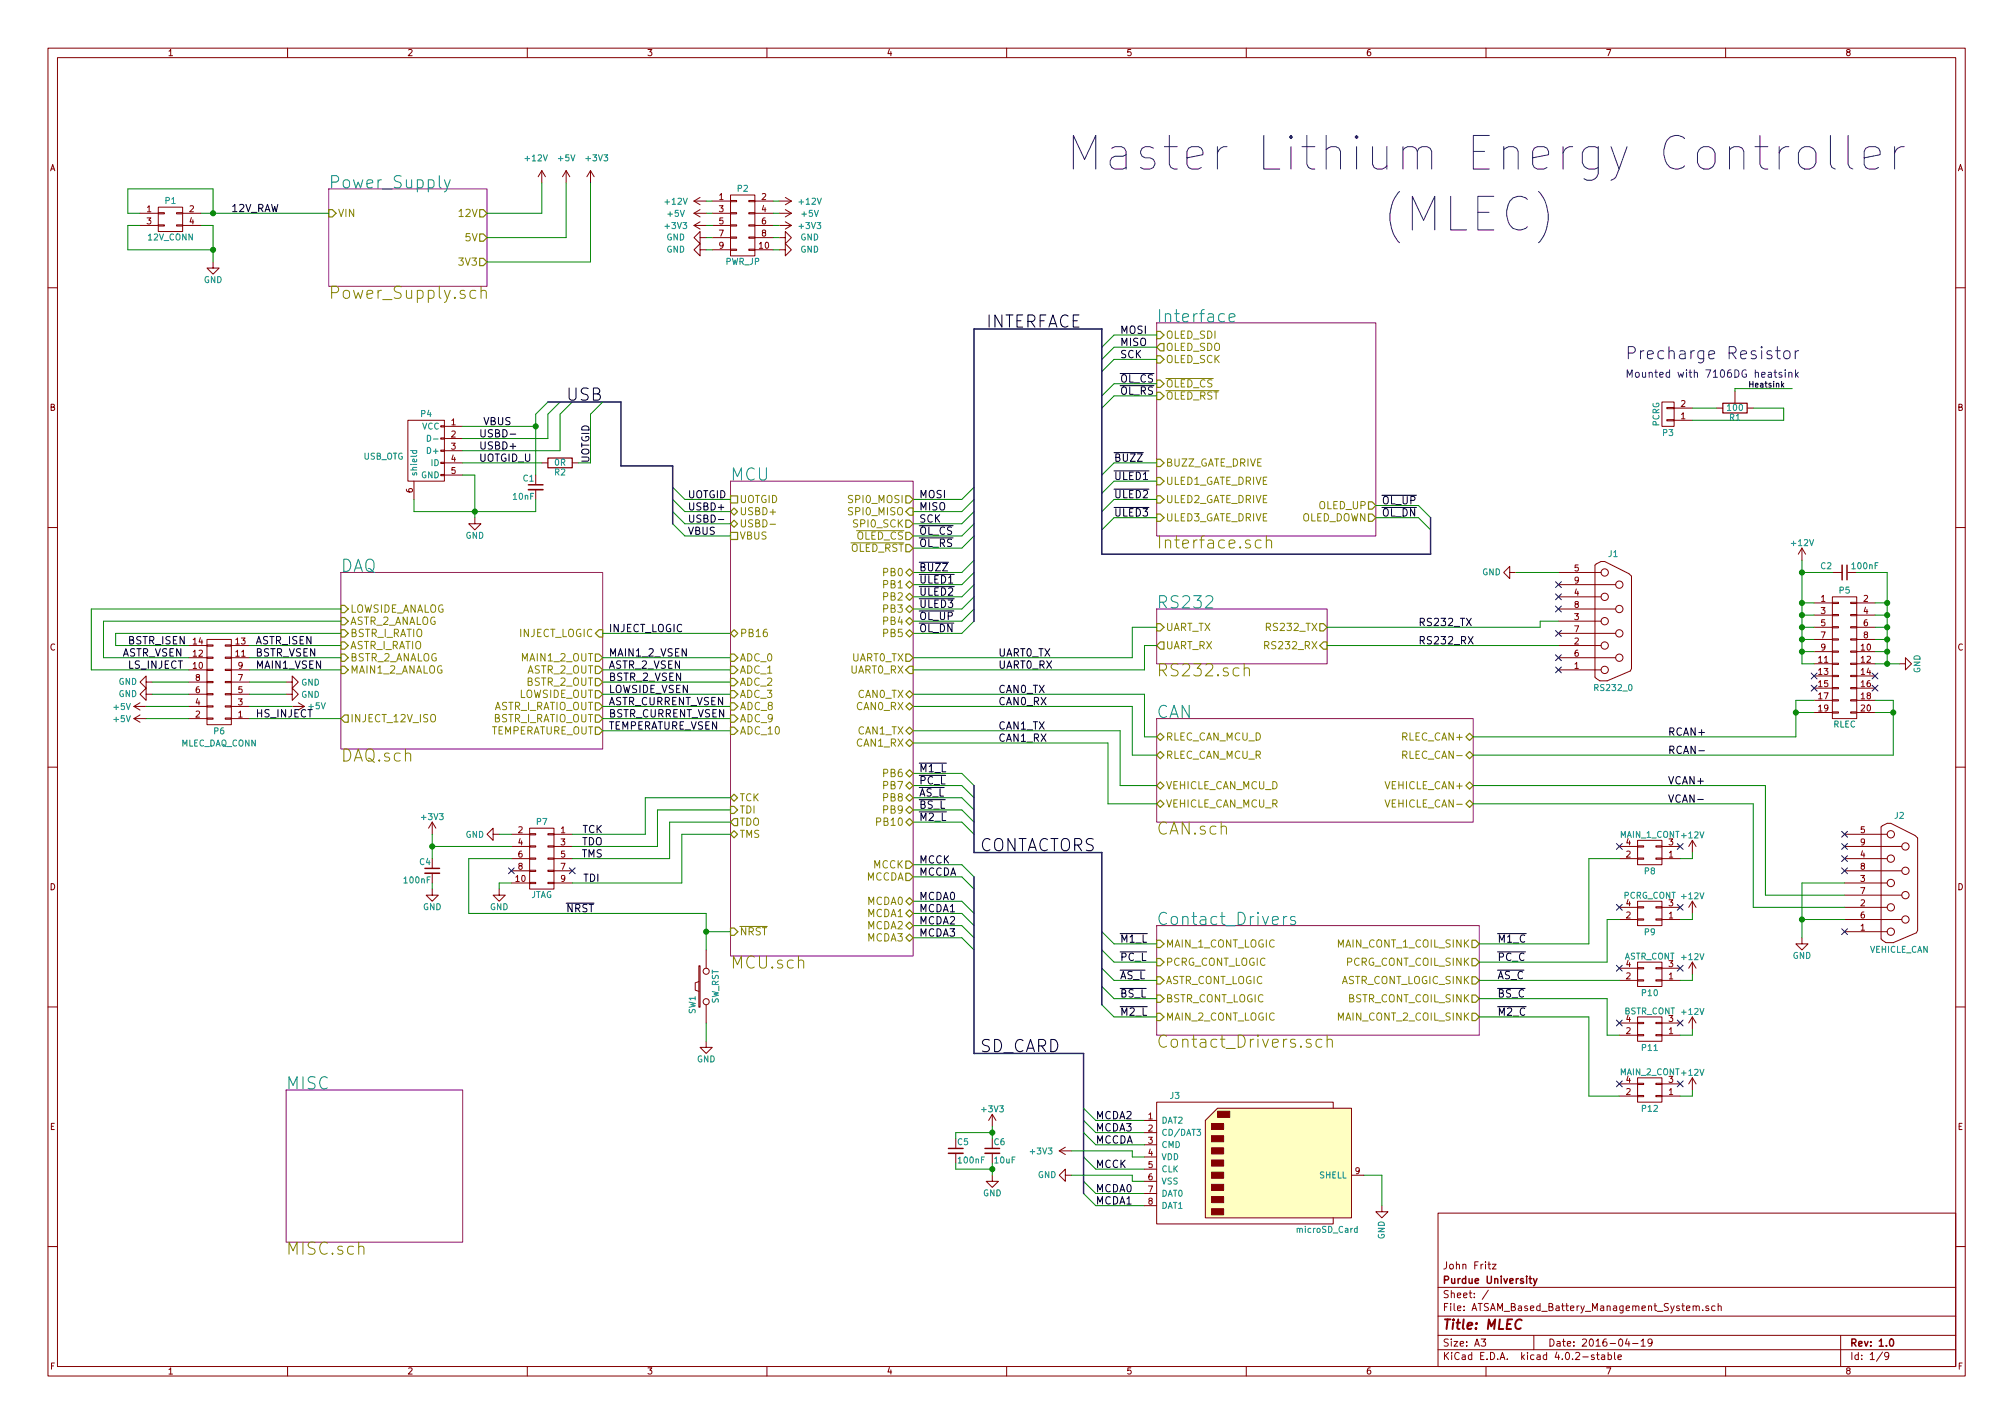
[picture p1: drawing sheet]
EESchema Schematic File Version 2
LIBS:74xgxx
LIBS:74xx
LIBS:ac-dc
LIBS:actel
LIBS:adc-dac
LIBS:Altera
LIBS:analog_devices
LIBS:analog_switches
LIBS:atmel
LIBS:audio
LIBS:brooktre
LIBS:cmos_ieee
LIBS:cmos4000
LIBS:conn
LIBS:contrib
LIBS:cypress
LIBS:dc-dc
LIBS:device
LIBS:digital-audio
LIBS:diode
LIBS:display
LIBS:dsp
LIBS:elec-unifil
LIBS:ESD_Protection
LIBS:ftdi
LIBS:gennum
LIBS:graphic
LIBS:hc11
LIBS:intel
LIBS:interface
LIBS:ir
LIBS:Lattice
LIBS:linear
LIBS:logo
LIBS:maxim
LIBS:memory
LIBS:microchip
LIBS:microchip_dspic33dsc
LIBS:microchip_pic10mcu
LIBS:microchip_pic12mcu
LIBS:microchip_pic16mcu
LIBS:microchip_pic18mcu
LIBS:microchip_pic32mcu
LIBS:microcontrollers
LIBS:motor_drivers
LIBS:motorola
LIBS:msp430
LIBS:nordicsemi
LIBS:nxp_armmcu
LIBS:onsemi
LIBS:opto
LIBS:Oscillators
LIBS:philips
LIBS:power
LIBS:Power_Management
LIBS:powerint
LIBS:pspice
LIBS:references
LIBS:regul
LIBS:relays
LIBS:rfcom
LIBS:sensors
LIBS:silabs
LIBS:siliconi
LIBS:stm8
LIBS:stm32
LIBS:supertex
LIBS:switches
LIBS:texas
LIBS:transf
LIBS:transistors
LIBS:ttl_ieee
LIBS:valves
LIBS:video
LIBS:Xicor
LIBS:xilinx
LIBS:Zilog
LIBS:FritzLib
LIBS:ATSAM_Based_Battery_Management_System-cache
EELAYER 25 0
EELAYER END
$Descr A3 16535 11693
encoding utf-8
Sheet 1 9
Title "MLEC"
Date "2016-04-19"
Rev "1.0"
Comp "Purdue University"
Comment1 "John Fritz"
Comment2 ""
Comment3 ""
Comment4 ""
$EndDescr
Text Notes -3900 18750 0    100  ~ 0
TODO::\n - Finished MCU connections\n - Connect Buzzer & LEDs to micro\n - Breakout useful unused pins\n - Allow user to configure different things with simple jumpers\n - Lookup how to use current sensors & implement them\n - Implement voltage readings on multiple areas throughout PCB\n - Implement SD card storage\n - Implement other stuff as it comes to mind
$Sheet
S 2700 1550 1300 800 
U 57095062
F0 "Power_Supply" 100
F1 "Power_Supply.sch" 100
F2 "12V" O R 4000 1750 60 
F3 "VIN" I L 2700 1750 60 
F4 "5V" O R 4000 1950 60 
F5 "3V3" O R 4000 2150 60 
$EndSheet
$Sheet
S 9500 5000 1400 450 
U 570DB366
F0 "RS232" 100
F1 "RS232.sch" 100
F2 "UART_TX" I L 9500 5150 60 
F3 "UART_RX" O L 9500 5300 60 
F4 "RS232_TX" O R 10900 5150 60 
F5 "RS232_RX" I R 10900 5300 60 
$EndSheet
$Sheet
S 9500 5900 2600 850 
U 570E3D79
F0 "CAN" 100
F1 "CAN.sch" 100
F2 "RLEC_CAN+" B R 12100 6050 60 
F3 "RLEC_CAN-" B R 12100 6200 60 
F4 "RLEC_CAN_MCU_D" B L 9500 6050 60 
F5 "RLEC_CAN_MCU_R" B L 9500 6200 60 
F6 "VEHICLE_CAN_MCU_D" B L 9500 6450 60 
F7 "VEHICLE_CAN_MCU_R" B L 9500 6600 60 
F8 "VEHICLE_CAN+" B R 12100 6450 60 
F9 "VEHICLE_CAN-" B R 12100 6600 60 
$EndSheet
$Sheet
S 9500 2650 1800 1750
U 57138D37
F0 "Interface" 100
F1 "Interface.sch" 100
F2 "OLED_SCK" I L 9500 2950 60 
F3 "OLED_SDI" I L 9500 2750 60 
F4 "OLED_SDO" O L 9500 2850 60 
F5 "~OLED_CS" I L 9500 3150 60 
F6 "~OLED_RST" I L 9500 3250 60 
F7 "OLED_UP" O R 11300 4150 60 
F8 "OLED_DOWN" O R 11300 4250 60 
F9 "BUZZ_GATE_DRIVE" I L 9500 3800 60 
F10 "ULED1_GATE_DRIVE" I L 9500 3950 60 
F11 "ULED2_GATE_DRIVE" I L 9500 4100 60 
F12 "ULED3_GATE_DRIVE" I L 9500 4250 60 
$EndSheet
$Sheet
S 2350 8950 1450 1250
U 57142F86
F0 "MISC" 100
F1 "MISC.sch" 100
$EndSheet
$Sheet
S 9500 7600 2650 900 
U 570FDF83
F0 "Contact_Drivers" 100
F1 "Contact_Drivers.sch" 100
F2 "MAIN_1_CONT_LOGIC" I L 9500 7750 60 
F3 "BSTR_CONT_LOGIC" I L 9500 8200 60 
F4 "MAIN_2_CONT_LOGIC" I L 9500 8350 60 
F5 "PCRG_CONT_LOGIC" I L 9500 7900 60 
F6 "ASTR_CONT_LOGIC" I L 9500 8050 60 
F7 "MAIN_CONT_1_COIL_SINK" O R 12150 7750 60 
F8 "BSTR_CONT_COIL_SINK" O R 12150 8200 60 
F9 "MAIN_CONT_2_COIL_SINK" O R 12150 8350 60 
F10 "PCRG_CONT_COIL_SINK" O R 12150 7900 60 
F11 "ASTR_CONT_LOGIC_SINK" O R 12150 8050 60 
$EndSheet
$Comp
L +12V #PWR01
U 1 1
P 13900 7000
F 0 "#PWR01" H 13900 6850 50  0001 C CNN
F 1 "+12V" H 13900 7140 50  0000 C CNN
F 2 "" H 13900 7000 50  0000 C CNN
F 3 "" H 13900 7000 50  0000 C CNN
	1    13900 7000
	-1   0    0    -1  
$EndComp
$Comp
L CONN_02X02 P8
U 1 1
P 13550 7000
F 0 "P8" H 13550 7150 50  0000 C CNN
F 1 "MAIN_1_CONT" H 13550 6850 50  0000 C CNN
F 2 "FritzLib:MiniFit_Angled-4" H 13550 5800 50  0001 C CNN
F 3 "" H 13550 5800 50  0000 C CNN
F 4 "0039301042" H 13550 7000 60  0001 C CNN "Mfg#"
	1    13550 7000
	-1   0    0    1   
$EndComp
$Comp
L +12V #PWR02
U 1 1
P 13900 7500
F 0 "#PWR02" H 13900 7350 50  0001 C CNN
F 1 "+12V" H 13900 7640 50  0000 C CNN
F 2 "" H 13900 7500 50  0000 C CNN
F 3 "" H 13900 7500 50  0000 C CNN
	1    13900 7500
	-1   0    0    -1  
$EndComp
$Comp
L CONN_02X02 P9
U 1 1
P 13550 7500
F 0 "P9" H 13550 7650 50  0000 C CNN
F 1 "PCRG_CONT" H 13550 7350 50  0000 C CNN
F 2 "FritzLib:MiniFit_Angled-4" H 13550 6300 50  0001 C CNN
F 3 "" H 13550 6300 50  0000 C CNN
F 4 "0039301042" H 13550 7500 60  0001 C CNN "Mfg#"
	1    13550 7500
	-1   0    0    1   
$EndComp
$Comp
L +12V #PWR03
U 1 1
P 13900 8000
F 0 "#PWR03" H 13900 7850 50  0001 C CNN
F 1 "+12V" H 13900 8140 50  0000 C CNN
F 2 "" H 13900 8000 50  0000 C CNN
F 3 "" H 13900 8000 50  0000 C CNN
	1    13900 8000
	-1   0    0    -1  
$EndComp
$Comp
L CONN_02X02 P10
U 1 1
P 13550 8000
F 0 "P10" H 13550 8150 50  0000 C CNN
F 1 "ASTR_CONT" H 13550 7850 50  0000 C CNN
F 2 "FritzLib:MiniFit_Angled-4" H 13550 6800 50  0001 C CNN
F 3 "" H 13550 6800 50  0000 C CNN
F 4 "0039301042" H 13550 8000 60  0001 C CNN "Mfg#"
	1    13550 8000
	-1   0    0    1   
$EndComp
$Comp
L +12V #PWR04
U 1 1
P 13900 8450
F 0 "#PWR04" H 13900 8300 50  0001 C CNN
F 1 "+12V" H 13900 8590 50  0000 C CNN
F 2 "" H 13900 8450 50  0000 C CNN
F 3 "" H 13900 8450 50  0000 C CNN
	1    13900 8450
	-1   0    0    -1  
$EndComp
$Comp
L CONN_02X02 P11
U 1 1
P 13550 8450
F 0 "P11" H 13550 8600 50  0000 C CNN
F 1 "BSTR_CONT" H 13550 8300 50  0000 C CNN
F 2 "FritzLib:MiniFit_Angled-4" H 13550 7250 50  0001 C CNN
F 3 "" H 13550 7250 50  0000 C CNN
F 4 "0039301042" H 13550 8450 60  0001 C CNN "Mfg#"
	1    13550 8450
	-1   0    0    1   
$EndComp
$Comp
L +12V #PWR05
U 1 1
P 13900 8950
F 0 "#PWR05" H 13900 8800 50  0001 C CNN
F 1 "+12V" H 13900 9090 50  0000 C CNN
F 2 "" H 13900 8950 50  0000 C CNN
F 3 "" H 13900 8950 50  0000 C CNN
	1    13900 8950
	-1   0    0    -1  
$EndComp
$Comp
L CONN_02X02 P12
U 1 1
P 13550 8950
F 0 "P12" H 13550 9100 50  0000 C CNN
F 1 "MAIN_2_CONT" H 13550 8800 50  0000 C CNN
F 2 "FritzLib:MiniFit_Angled-4" H 13550 7750 50  0001 C CNN
F 3 "" H 13550 7750 50  0000 C CNN
F 4 "0039301042" H 13550 8950 60  0001 C CNN "Mfg#"
	1    13550 8950
	-1   0    0    1   
$EndComp
$Comp
L CONN_02X10 P5
U 1 1
P 15150 5400
F 0 "P5" H 15150 5950 50  0000 C CNN
F 1 "RLEC" H 15150 4850 50  0000 C CNN
F 2 "FritzLib:3M_RightAngle_20pos_N3428-5202RB" H 15150 4200 50  0001 C CNN
F 3 "" H 15150 4200 50  0000 C CNN
F 4 "N3428-5202RB" H 15150 5400 60  0001 C CNN "mfg#"
	1    15150 5400
	1    0    0    -1  
$EndComp
$Comp
L GND #PWR06
U 1 1
P 15600 5450
F 0 "#PWR06" H 15600 5200 50  0001 C CNN
F 1 "GND" H 15600 5300 50  0000 C CNN
F 2 "" H 15600 5450 50  0000 C CNN
F 3 "" H 15600 5450 50  0000 C CNN
	1    15600 5450
	0    -1   -1   0   
$EndComp
$Comp
L +12V #PWR07
U 1 1
P 14800 4600
F 0 "#PWR07" H 14800 4450 50  0001 C CNN
F 1 "+12V" H 14800 4740 50  0000 C CNN
F 2 "" H 14800 4600 50  0000 C CNN
F 3 "" H 14800 4600 50  0000 C CNN
	1    14800 4600
	1    0    0    -1  
$EndComp
NoConn ~ 14900 5550
NoConn ~ 15400 5550
$Comp
L C_Small C2
U 1 1
P 15150 4700
F 0 "C2" V 15100 4500 50  0000 L CNN
F 1 "100nF" V 15100 4750 50  0000 L CNN
F 2 "FritzLib:C_0603_OUTLINE" H 15150 4700 50  0001 C CNN
F 3 "" H 15150 4700 50  0000 C CNN
	1    15150 4700
	0    1    1    0   
$EndComp
NoConn ~ 15400 5650
NoConn ~ 14900 5650
$Comp
L DB9 J1
U 1 1
P 13250 5100
F 0 "J1" H 13250 5650 50  0000 C CNN
F 1 "RS232_0" H 13250 4550 50  0000 C CNN
F 2 "FritzLib:Assmann_DB9_ADX09" H 13250 5100 50  0001 C CNN
F 3 "" H 13250 5100 50  0000 C CNN
	1    13250 5100
	1    0    0    -1  
$EndComp
$Comp
L GND #PWR08
U 1 1
P 12450 4700
F 0 "#PWR08" H 12450 4450 50  0001 C CNN
F 1 "GND" V 12450 4500 50  0000 C CNN
F 2 "" H 12450 4700 50  0000 C CNN
F 3 "" H 12450 4700 50  0000 C CNN
	1    12450 4700
	0    1    1    0   
$EndComp
NoConn ~ 12800 4800
NoConn ~ 12800 4900
NoConn ~ 12800 5000
NoConn ~ 12800 5200
NoConn ~ 12800 5400
NoConn ~ 12800 5500
$Comp
L GND #PWR09
U 1 1
P 1750 2150
F 0 "#PWR09" H 1750 1900 50  0001 C CNN
F 1 "GND" H 1750 2000 50  0000 C CNN
F 2 "" H 1750 2150 50  0000 C CNN
F 3 "" H 1750 2150 50  0000 C CNN
	1    1750 2150
	-1   0    0    -1  
$EndComp
Text Label 1900 1750 0    60   ~ 0
12V_RAW
$Comp
L +12V #PWR010
U 1 1
P 4450 1500
F 0 "#PWR010" H 4450 1350 50  0001 C CNN
F 1 "+12V" H 4400 1700 50  0000 C CNN
F 2 "" H 4450 1500 50  0000 C CNN
F 3 "" H 4450 1500 50  0000 C CNN
	1    4450 1500
	1    0    0    -1  
$EndComp
$Comp
L +5V #PWR011
U 1 1
P 4650 1500
F 0 "#PWR011" H 4650 1350 50  0001 C CNN
F 1 "+5V" H 4650 1700 50  0000 C CNN
F 2 "" H 4650 1500 50  0000 C CNN
F 3 "" H 4650 1500 50  0000 C CNN
	1    4650 1500
	1    0    0    -1  
$EndComp
$Comp
L +3V3 #PWR012
U 1 1
P 4850 1500
F 0 "#PWR012" H 4850 1350 50  0001 C CNN
F 1 "+3V3" H 4900 1700 50  0000 C CNN
F 2 "" H 4850 1500 50  0000 C CNN
F 3 "" H 4850 1500 50  0000 C CNN
	1    4850 1500
	1    0    0    -1  
$EndComp
$Comp
L CONN_02X05 P7
U 1 1
P 4450 7050
F 0 "P7" H 4450 7350 50  0000 C CNN
F 1 "JTAG" H 4450 6750 50  0000 C CNN
F 2 "Pin_Headers:Pin_Header_Straight_2x05_Pitch1.27mm" H 4450 5850 50  0001 C CNN
F 3 "" H 4450 5850 50  0000 C CNN
	1    4450 7050
	-1   0    0    -1  
$EndComp
Text Label 4950 6850 2    60   ~ 0
TCK
Text Label 4950 6950 2    60   ~ 0
TDO
Text Label 4950 7050 2    60   ~ 0
TMS
Text Label 4925 7250 2    60   ~ 0
TDI
NoConn ~ 4700 7150
NoConn ~ 4200 7150
$Comp
L GND #PWR013
U 1 1
P 4100 7300
F 0 "#PWR013" H 4100 7050 50  0001 C CNN
F 1 "GND" H 4100 7150 50  0000 C CNN
F 2 "" H 4100 7300 50  0000 C CNN
F 3 "" H 4100 7300 50  0000 C CNN
	1    4100 7300
	-1   0    0    -1  
$EndComp
$Comp
L GND #PWR014
U 1 1
P 4100 6850
F 0 "#PWR014" H 4100 6600 50  0001 C CNN
F 1 "GND" V 4100 6650 50  0000 C CNN
F 2 "" H 4100 6850 50  0000 C CNN
F 3 "" H 4100 6850 50  0000 C CNN
	1    4100 6850
	0    1    -1   0   
$EndComp
$Comp
L +3V3 #PWR015
U 1 1
P 3550 6850
F 0 "#PWR015" H 3550 6700 50  0001 C CNN
F 1 "+3V3" H 3550 6990 50  0000 C CNN
F 2 "" H 3550 6850 50  0000 C CNN
F 3 "" H 3550 6850 50  0000 C CNN
	1    3550 6850
	-1   0    0    -1  
$EndComp
$Comp
L C_Small C4
U 1 1
P 3550 7150
F 0 "C4" H 3560 7220 50  0000 L CNN
F 1 "100nF" H 3560 7070 50  0000 L CNN
F 2 "FritzLib:C_0603_OUTLINE" H 3550 7150 50  0001 C CNN
F 3 "" H 3550 7150 50  0000 C CNN
	1    3550 7150
	-1   0    0    -1  
$EndComp
$Comp
L GND #PWR016
U 1 1
P 3550 7300
F 0 "#PWR016" H 3550 7050 50  0001 C CNN
F 1 "GND" H 3550 7150 50  0000 C CNN
F 2 "" H 3550 7300 50  0000 C CNN
F 3 "" H 3550 7300 50  0000 C CNN
	1    3550 7300
	-1   0    0    -1  
$EndComp
Entry Wire Line
	4500 3300 4400 3400
Entry Wire Line
	4600 3300 4500 3400
Entry Wire Line
	4700 3300 4600 3400
Text Label 4200 3500 2    60   ~ 0
VBUS
Text Label 4250 3600 2    60   ~ 0
USBD-
Text Label 4250 3700 2    60   ~ 0
USBD+
$Comp
L USB_OTG P4
U 1 1
P 3500 3700
F 0 "P4" V 3200 3700 50  0000 C CNN
F 1 "USB_OTG" V 3550 4050 50  0000 C CNN
F 2 "FritzLib:conn_usb_B_micro_smd" V 3450 3600 50  0001 C CNN
F 3 "" V 3450 3600 50  0000 C CNN
	1    3500 3700
	0    -1   1    0   
$EndComp
$Comp
L C_Small C1
U 1 1
P 4400 4000
F 0 "C1" H 4410 4070 50  0000 L CNN
F 1 "10nF" H 4410 3920 50  0000 L CNN
F 2 "FritzLib:C_0603_OUTLINE" H 4400 4000 50  0001 C CNN
F 3 "" H 4400 4000 50  0000 C CNN
	1    4400 4000
	-1   0    0    -1  
$EndComp
$Comp
L GND #PWR017
U 1 1
P 3900 4250
F 0 "#PWR017" H 3900 4000 50  0001 C CNN
F 1 "GND" H 3900 4100 50  0000 C CNN
F 2 "" H 3900 4250 50  0000 C CNN
F 3 "" H 3900 4250 50  0000 C CNN
	1    3900 4250
	-1   0    0    -1  
$EndComp
$Comp
L SW_PUSH SW1
U 1 1
P 5800 8100
F 0 "SW1" H 5950 8210 50  0000 C CNN
F 1 "SW_RST" H 5800 8020 50  0000 C CNN
F 2 "Buttons_Switches_SMD:SW_SPST_EVQPE1" H 5800 8100 50  0001 C CNN
F 3 "" H 5800 8100 50  0000 C CNN
	1    5800 8100
	0    -1   1    0   
$EndComp
$Comp
L GND #PWR018
U 1 1
P 5800 8550
F 0 "#PWR018" H 5800 8300 50  0001 C CNN
F 1 "GND" H 5800 8400 50  0000 C CNN
F 2 "" H 5800 8550 50  0000 C CNN
F 3 "" H 5800 8550 50  0000 C CNN
	1    5800 8550
	-1   0    0    -1  
$EndComp
$Comp
L DB9 J2
U 1 1
P 15600 7250
F 0 "J2" H 15600 7800 50  0000 C CNN
F 1 "VEHICLE_CAN" H 15600 6700 50  0000 C CNN
F 2 "FritzLib:Assmann_DB9_ADX09" H 15600 7250 50  0001 C CNN
F 3 "" H 15600 7250 50  0000 C CNN
	1    15600 7250
	1    0    0    -1  
$EndComp
$Comp
L GND #PWR019
U 1 1
P 14800 7700
F 0 "#PWR019" H 14800 7450 50  0001 C CNN
F 1 "GND" H 14800 7550 50  0000 C CNN
F 2 "" H 14800 7700 50  0000 C CNN
F 3 "" H 14800 7700 50  0000 C CNN
	1    14800 7700
	1    0    0    -1  
$EndComp
NoConn ~ 15150 6850
NoConn ~ 15150 7050
NoConn ~ 15150 7150
Text Label 4650 7500 0    61   ~ 0
~NRST
Text Label 12300 7750 0    61   ~ 0
~M1_C
Text Label 12300 7900 0    61   ~ 0
~PC_C
Text Label 12300 8050 0    61   ~ 0
~AS_C
Text Label 12300 8200 0    61   ~ 0
~BS_C
Text Label 12300 8350 0    61   ~ 0
~M2_C
Entry Wire Line
	7900 5200 8000 5100
Entry Wire Line
	7900 5100 8000 5000
Entry Wire Line
	7900 5000 8000 4900
Entry Wire Line
	7900 4900 8000 4800
Entry Wire Line
	7900 4800 8000 4700
Entry Wire Line
	7900 4700 8000 4600
Entry Wire Line
	7900 4500 8000 4400
Entry Wire Line
	7900 4400 8000 4300
Entry Wire Line
	7900 4300 8000 4200
Entry Wire Line
	7900 4200 8000 4100
Entry Wire Line
	7900 4100 8000 4000
Text Label 8100 2700 0    100  ~ 0
INTERFACE
Entry Wire Line
	9050 2850 9150 2750
Entry Wire Line
	9050 2950 9150 2850
Entry Wire Line
	9050 3050 9150 2950
Entry Wire Line
	9050 3250 9150 3150
Entry Wire Line
	9050 3350 9150 3250
Entry Wire Line
	9050 3900 9150 3800
Entry Wire Line
	9050 4050 9150 3950
Entry Wire Line
	9050 4200 9150 4100
Entry Wire Line
	9050 4350 9150 4250
Entry Wire Line
	11650 4150 11750 4250
Entry Wire Line
	11650 4250 11750 4350
Entry Wire Line
	7900 6750 8000 6850
Entry Wire Line
	7900 6650 8000 6750
Entry Wire Line
	7900 6550 8000 6650
Entry Wire Line
	7900 6450 8000 6550
Entry Wire Line
	7900 6350 8000 6450
Entry Wire Line
	9050 7650 9150 7750
Entry Wire Line
	9050 7800 9150 7900
Entry Wire Line
	9050 7950 9150 8050
Entry Wire Line
	9050 8100 9150 8200
Entry Wire Line
	9050 8250 9150 8350
Text Label 8050 7000 0    100  ~ 0
CONTACTORS
Text Label 7550 6350 0    61   ~ 0
~M1_L
Text Label 7550 6450 0    61   ~ 0
~PC_L
Text Label 7550 6550 0    61   ~ 0
~AS_L
Text Label 7550 6650 0    61   ~ 0
~BS_L
Text Label 7550 6750 0    61   ~ 0
~M2_L
Text Label 9200 7750 0    61   ~ 0
~M1_L
Text Label 9200 7900 0    61   ~ 0
~PC_L
Text Label 9200 8050 0    61   ~ 0
~AS_L
Text Label 9200 8200 0    61   ~ 0
~BS_L
Text Label 9200 8350 0    61   ~ 0
~M2_L
Text Label 13700 6450 0    61   ~ 0
VCAN+
Text Label 13700 6600 0    61   ~ 0
VCAN-
Text Label 13700 6050 0    61   ~ 0
RCAN+
Text Label 13700 6200 0    61   ~ 0
RCAN-
Text Label 11650 5150 0    61   ~ 0
RS232_TX
Text Label 11650 5300 0    61   ~ 0
RS232_RX
Text Label 8200 5400 0    61   ~ 0
UART0_TX
Text Label 8200 5500 0    61   ~ 0
UART0_RX
Text Label 8200 5700 0    61   ~ 0
CAN0_TX
Text Label 8200 5800 0    61   ~ 0
CAN0_RX
Text Label 8200 6000 0    61   ~ 0
CAN1_TX
Text Label 8200 6100 0    61   ~ 0
CAN1_RX
Text Label 7550 5100 0    61   ~ 0
~OL_UP
Text Label 7550 5200 0    61   ~ 0
~OL_DN
Text Label 7550 5000 0    61   ~ 0
~ULED3
Text Label 7550 4900 0    61   ~ 0
~ULED2
Text Label 7550 4800 0    61   ~ 0
~ULED1
Text Label 7550 4700 0    61   ~ 0
~BUZZ
Text Label 11350 4250 0    61   ~ 0
~OL_DN
Text Label 11350 4150 0    61   ~ 0
~OL_UP
Text Label 9150 4250 0    61   ~ 0
~ULED3
Text Label 9150 4100 0    61   ~ 0
~ULED2
Text Label 9150 3950 0    61   ~ 0
~ULED1
Text Label 9150 3800 0    61   ~ 0
~BUZZ
Text Label 7550 4500 0    61   ~ 0
~OL_RS
Text Label 7550 4400 0    61   ~ 0
~OL_CS
Text Label 7550 4300 0    61   ~ 0
SCK
Text Label 7550 4200 0    61   ~ 0
MISO
Text Label 7550 4100 0    61   ~ 0
MOSI
Text Label 9200 2750 0    61   ~ 0
MOSI
Text Label 9200 2850 0    61   ~ 0
MISO
Text Label 9200 2950 0    61   ~ 0
SCK
Text Label 9200 3150 0    61   ~ 0
~OL_CS
Text Label 9200 3250 0    61   ~ 0
~OL_RS
Text Label 5000 5700 0    61   ~ 0
LOWSIDE_VSEN
$Comp
L CONN_02X05 P2
U 1 1
P 6100 1850
F 0 "P2" H 6100 2150 50  0000 C CNN
F 1 "PWR_JP" H 6100 1550 50  0000 C CNN
F 2 "Pin_Headers:Pin_Header_Straight_2x05" H 6100 650 50  0001 C CNN
F 3 "" H 6100 650 50  0000 C CNN
	1    6100 1850
	1    0    0    -1  
$EndComp
$Comp
L +12V #PWR020
U 1 1
P 5800 1650
F 0 "#PWR020" H 5800 1500 50  0001 C CNN
F 1 "+12V" V 5800 1900 50  0000 C CNN
F 2 "" H 5800 1650 50  0000 C CNN
F 3 "" H 5800 1650 50  0000 C CNN
	1    5800 1650
	0    -1   -1   0   
$EndComp
$Comp
L +3V3 #PWR021
U 1 1
P 5800 1850
F 0 "#PWR021" H 5800 1700 50  0001 C CNN
F 1 "+3V3" V 5800 2100 50  0000 C CNN
F 2 "" H 5800 1850 50  0000 C CNN
F 3 "" H 5800 1850 50  0000 C CNN
	1    5800 1850
	0    -1   -1   0   
$EndComp
$Comp
L GND #PWR022
U 1 1
P 5800 1950
F 0 "#PWR022" H 5800 1700 50  0001 C CNN
F 1 "GND" V 5800 1700 50  0000 C CNN
F 2 "" H 5800 1950 50  0000 C CNN
F 3 "" H 5800 1950 50  0000 C CNN
	1    5800 1950
	0    1    1    0   
$EndComp
$Comp
L GND #PWR023
U 1 1
P 5800 2050
F 0 "#PWR023" H 5800 1800 50  0001 C CNN
F 1 "GND" V 5800 1800 50  0000 C CNN
F 2 "" H 5800 2050 50  0000 C CNN
F 3 "" H 5800 2050 50  0000 C CNN
	1    5800 2050
	0    1    1    0   
$EndComp
$Comp
L +5V #PWR024
U 1 1
P 6400 1750
F 0 "#PWR024" H 6400 1600 50  0001 C CNN
F 1 "+5V" V 6400 2000 50  0000 C CNN
F 2 "" H 6400 1750 50  0000 C CNN
F 3 "" H 6400 1750 50  0000 C CNN
	1    6400 1750
	0    1    -1   0   
$EndComp
$Comp
L +12V #PWR025
U 1 1
P 6400 1650
F 0 "#PWR025" H 6400 1500 50  0001 C CNN
F 1 "+12V" V 6400 1900 50  0000 C CNN
F 2 "" H 6400 1650 50  0000 C CNN
F 3 "" H 6400 1650 50  0000 C CNN
	1    6400 1650
	0    1    -1   0   
$EndComp
$Comp
L +3V3 #PWR026
U 1 1
P 6400 1850
F 0 "#PWR026" H 6400 1700 50  0001 C CNN
F 1 "+3V3" V 6400 2100 50  0000 C CNN
F 2 "" H 6400 1850 50  0000 C CNN
F 3 "" H 6400 1850 50  0000 C CNN
	1    6400 1850
	0    1    -1   0   
$EndComp
$Comp
L GND #PWR027
U 1 1
P 6400 1950
F 0 "#PWR027" H 6400 1700 50  0001 C CNN
F 1 "GND" V 6400 1700 50  0000 C CNN
F 2 "" H 6400 1950 50  0000 C CNN
F 3 "" H 6400 1950 50  0000 C CNN
	1    6400 1950
	0    -1   1    0   
$EndComp
$Comp
L GND #PWR028
U 1 1
P 6400 2050
F 0 "#PWR028" H 6400 1800 50  0001 C CNN
F 1 "GND" V 6400 1800 50  0000 C CNN
F 2 "" H 6400 2050 50  0000 C CNN
F 3 "" H 6400 2050 50  0000 C CNN
	1    6400 2050
	0    -1   1    0   
$EndComp
$Sheet
S 2800 4700 2150 1450
U 57082975
F0 "DAQ" 100
F1 "DAQ.sch" 100
F2 "TEMPERATURE_OUT" O R 4950 6000 60 
F3 "ASTR_2_ANALOG" I L 2800 5100 61 
F4 "BSTR_2_ANALOG" I L 2800 5400 61 
F5 "MAIN1_2_ANALOG" I L 2800 5500 61 
F6 "LOWSIDE_ANALOG" I L 2800 5000 61 
F7 "ASTR_2_OUT" O R 4950 5500 61 
F8 "BSTR_2_OUT" O R 4950 5600 61 
F9 "LOWSIDE_OUT" O R 4950 5700 61 
F10 "MAIN1_2_OUT" O R 4950 5400 61 
F11 "INJECT_LOGIC" I R 4950 5200 61 
F12 "INJECT_12V_ISO" O L 2800 5900 61 
F13 "ASTR_I_RATIO" I L 2800 5300 61 
F14 "BSTR_I_RATIO" I L 2800 5200 61 
F15 "ASTR_I_RATIO_OUT" O R 4950 5800 61 
F16 "BSTR_I_RATIO_OUT" O R 4950 5900 61 
$EndSheet
Text Label 5000 5600 0    61   ~ 0
BSTR_2_VSEN
Text Label 5000 5500 0    61   ~ 0
ASTR_2_VSEN
Text Label 5000 5400 0    61   ~ 0
MAIN1_2_VSEN
Text Label 5000 5800 0    61   ~ 0
ASTR_CURRENT_VSEN
Text Label 5000 5900 0    61   ~ 0
BSTR_CURRENT_VSEN
Text Label 5000 6000 0    61   ~ 0
TEMPERATURE_VSEN
Text Label 5000 5200 0    61   ~ 0
INJECT_LOGIC
Text Label 4650 3300 0    100  ~ 0
USB
$Comp
L CONN_01X02 P3
U 1 1
P 13700 3400
F 0 "P3" H 13700 3550 50  0000 C CNN
F 1 "PCRG" V 13800 3400 50  0000 C CNN
F 2 "FritzLib:MiniFit_Angled-2" H 13700 3400 50  0001 C CNN
F 3 "" H 13700 3400 50  0000 C CNN
	1    13700 3400
	-1   0    0    1   
$EndComp
Text Notes 8750 1400 0    276  ~ 0
Master Lithium Energy Controller
Text Notes 11350 1900 0    276  ~ 0
(MLEC)
Text Label 7550 7100 0    61   ~ 0
MCCK
Text Label 7550 7200 0    61   ~ 0
MCCDA
Text Label 7550 7500 0    61   ~ 0
MCDA1
Text Label 7550 7600 0    61   ~ 0
MCDA2
Text Label 7550 7700 0    61   ~ 0
MCDA3
Text Label 9000 9400 0    61   ~ 0
MCCDA
Text Label 9000 9600 0    61   ~ 0
MCCK
Entry Wire Line
	7900 7500 8000 7600
Entry Wire Line
	7900 7600 8000 7700
Entry Wire Line
	7900 7700 8000 7800
Entry Wire Line
	8900 9200 9000 9300
Entry Wire Line
	8900 9500 9000 9600
Text Label 8050 8650 0    100  ~ 0
SD_CARD
$Comp
L C_Small C6
U 1 1
P 8150 9450
F 0 "C6" H 8160 9520 50  0000 L CNN
F 1 "10uF" H 8160 9370 50  0000 L CNN
F 2 "FritzLib:C_0805_OUTLINE" H 8150 9450 50  0001 C CNN
F 3 "" H 8150 9450 50  0000 C CNN
	1    8150 9450
	1    0    0    -1  
$EndComp
$Comp
L C_Small C5
U 1 1
P 7850 9450
F 0 "C5" H 7860 9520 50  0000 L CNN
F 1 "100nF" H 7860 9370 50  0000 L CNN
F 2 "FritzLib:C_0603_OUTLINE" H 7850 9450 50  0001 C CNN
F 3 "" H 7850 9450 50  0000 C CNN
	1    7850 9450
	1    0    0    -1  
$EndComp
$Comp
L +3V3 #PWR029
U 1 1
P 8150 9250
F 0 "#PWR029" H 8150 9100 50  0001 C CNN
F 1 "+3V3" H 8150 9390 50  0000 C CNN
F 2 "" H 8150 9250 50  0000 C CNN
F 3 "" H 8150 9250 50  0000 C CNN
	1    8150 9250
	1    0    0    -1  
$EndComp
$Comp
L GND #PWR030
U 1 1
P 8150 9650
F 0 "#PWR030" H 8150 9400 50  0001 C CNN
F 1 "GND" H 8150 9500 50  0000 C CNN
F 2 "" H 8150 9650 50  0000 C CNN
F 3 "" H 8150 9650 50  0000 C CNN
	1    8150 9650
	1    0    0    -1  
$EndComp
$Comp
L +3V3 #PWR031
U 1 1
P 8800 9450
F 0 "#PWR031" H 8800 9300 50  0001 C CNN
F 1 "+3V3" V 8800 9700 50  0000 C CNN
F 2 "" H 8800 9450 50  0000 C CNN
F 3 "" H 8800 9450 50  0000 C CNN
	1    8800 9450
	0    -1   -1   0   
$EndComp
$Comp
L GND #PWR032
U 1 1
P 8800 9650
F 0 "#PWR032" H 8800 9400 50  0001 C CNN
F 1 "GND" V 8800 9450 50  0000 C CNN
F 2 "" H 8800 9650 50  0000 C CNN
F 3 "" H 8800 9650 50  0000 C CNN
	1    8800 9650
	0    1    1    0   
$EndComp
Text Label 9000 9200 0    61   ~ 0
MCDA2
Text Label 9000 9900 0    61   ~ 0
MCDA1
Entry Wire Line
	8900 9800 9000 9900
Entry Wire Line
	8900 9700 9000 9800
Entry Wire Line
	7900 7400 8000 7500
Text Label 7550 7400 0    61   ~ 0
MCDA0
Entry Wire Line
	7900 7100 8000 7200
Entry Wire Line
	7900 7200 8000 7300
Text Label 9000 9800 0    61   ~ 0
MCDA0
Wire Wire Line
	11650 4150 11300 4150
Wire Wire Line
	6400 2050 6350 2050
Wire Wire Line
	6400 1950 6350 1950
Wire Wire Line
	6400 1850 6350 1850
Wire Wire Line
	6400 1750 6350 1750
Wire Wire Line
	6400 1650 6350 1650
Wire Wire Line
	5800 2050 5850 2050
Wire Wire Line
	5800 1950 5850 1950
Wire Wire Line
	5800 1850 5850 1850
Wire Wire Line
	5800 1750 5850 1750
Wire Wire Line
	5800 1650 5850 1650
Wire Wire Line
	1650 1750 2700 1750
Wire Wire Line
	4850 2150 4850 1500
Wire Wire Line
	4650 1950 4650 1500
Wire Wire Line
	4450 1750 4450 1500
Wire Wire Line
	4950 5400 6000 5400
Wire Wire Line
	4950 5500 6000 5500
Wire Wire Line
	4950 5600 6000 5600
Wire Wire Line
	6000 5700 4950 5700
Wire Wire Line
	4950 5800 6000 5800
Wire Bus Line
	8000 7000 9050 7000
Wire Bus Line
	9050 7000 9050 8250
Wire Bus Line
	8000 6450 8000 7000
Wire Wire Line
	9500 8350 9150 8350
Wire Wire Line
	9500 8200 9150 8200
Wire Wire Line
	9500 8050 9150 8050
Wire Wire Line
	9500 7900 9150 7900
Wire Wire Line
	9500 7750 9150 7750
Wire Wire Line
	7500 6750 7900 6750
Wire Wire Line
	7500 6650 7900 6650
Wire Wire Line
	7500 6550 7900 6550
Wire Wire Line
	7500 6450 7900 6450
Wire Wire Line
	7900 6350 7500 6350
Wire Bus Line
	11750 4250 11750 4550
Wire Bus Line
	11750 4550 9050 4550
Wire Bus Line
	9050 4550 9050 2700
Wire Bus Line
	9050 2700 8000 2700
Wire Bus Line
	8000 2700 8000 5100
Wire Wire Line
	9500 2750 9150 2750
Wire Wire Line
	9500 2850 9150 2850
Wire Wire Line
	9500 2950 9150 2950
Wire Wire Line
	9500 3150 9150 3150
Wire Wire Line
	9500 3250 9150 3250
Wire Wire Line
	7500 4100 7900 4100
Wire Wire Line
	7500 4200 7900 4200
Wire Wire Line
	7500 4300 7900 4300
Wire Wire Line
	7500 4400 7900 4400
Wire Wire Line
	7500 4500 7900 4500
Wire Wire Line
	7500 4700 7900 4700
Wire Wire Line
	7500 4800 7900 4800
Wire Wire Line
	7500 4900 7900 4900
Wire Wire Line
	7500 5000 7900 5000
Wire Wire Line
	7500 5100 7900 5100
Wire Wire Line
	7500 5200 7900 5200
Wire Wire Line
	9150 3800 9500 3800
Wire Wire Line
	9500 3950 9150 3950
Wire Wire Line
	9150 4100 9500 4100
Wire Wire Line
	9500 4250 9150 4250
Wire Wire Line
	11300 4250 11650 4250
Wire Wire Line
	9100 6600 9500 6600
Wire Wire Line
	9100 6100 9100 6600
Wire Wire Line
	7500 6100 9100 6100
Wire Wire Line
	9200 6450 9500 6450
Wire Wire Line
	9200 6000 9200 6450
Wire Wire Line
	7500 6000 9200 6000
Wire Wire Line
	9300 6200 9500 6200
Wire Wire Line
	9300 5800 9300 6200
Wire Wire Line
	7500 5800 9300 5800
Wire Wire Line
	9400 6050 9500 6050
Wire Wire Line
	9400 5700 9400 6050
Wire Wire Line
	7500 5700 9400 5700
Wire Wire Line
	9300 5400 7500 5400
Wire Wire Line
	9300 5150 9300 5400
Wire Wire Line
	9500 5150 9300 5150
Wire Wire Line
	9400 5500 7500 5500
Wire Wire Line
	9400 5300 9400 5500
Wire Wire Line
	9500 5300 9400 5300
Wire Wire Line
	13050 9000 13300 9000
Wire Wire Line
	13300 8050 12150 8050
Wire Wire Line
	13200 8500 13300 8500
Wire Wire Line
	13050 7050 13300 7050
Wire Wire Line
	13300 7550 13200 7550
Wire Wire Line
	4400 4200 4400 4100
Wire Wire Line
	4600 3700 3800 3700
Wire Wire Line
	4500 3600 3800 3600
Wire Wire Line
	3800 3500 4400 3500
Connection ~ 5800 7650
Wire Wire Line
	3850 7500 3850 7050
Wire Wire Line
	5800 7500 3850 7500
Wire Wire Line
	5800 7500 5800 7800
Connection ~ 14800 7550
Wire Wire Line
	15150 7250 14800 7250
Wire Wire Line
	14800 7550 15150 7550
Wire Wire Line
	12650 5100 12800 5100
Wire Wire Line
	12650 5150 12650 5100
Wire Wire Line
	14500 6450 14500 7350
Wire Wire Line
	14400 6600 14400 7450
Wire Bus Line
	4500 3300 5100 3300
Wire Wire Line
	5800 8400 5800 8550
Connection ~ 3900 4200
Wire Wire Line
	3400 4200 3400 4100
Wire Wire Line
	3400 4200 4400 4200
Wire Wire Line
	3900 3900 3900 4250
Wire Wire Line
	3800 3900 3900 3900
Connection ~ 4400 3500
Wire Wire Line
	4700 6850 5300 6850
Wire Wire Line
	4700 6950 5400 6950
Wire Wire Line
	4700 7050 5500 7050
Wire Wire Line
	4700 7250 5600 7250
Wire Wire Line
	4200 7250 4100 7250
Wire Wire Line
	4200 6850 4100 6850
Wire Wire Line
	4100 7250 4100 7300
Wire Wire Line
	3850 7050 4200 7050
Wire Wire Line
	4200 6950 3550 6950
Wire Wire Line
	3550 6850 3550 7050
Connection ~ 3550 6950
Wire Wire Line
	3550 7300 3550 7250
Wire Wire Line
	4500 3600 4500 3400
Wire Wire Line
	4600 3700 4600 3400
Wire Wire Line
	4400 3400 4400 3900
Wire Wire Line
	4000 2150 4850 2150
Wire Wire Line
	4000 1950 4650 1950
Wire Wire Line
	4000 1750 4450 1750
Wire Wire Line
	1750 1850 1750 2150
Wire Wire Line
	1650 1850 1750 1850
Wire Wire Line
	12450 4700 12800 4700
Connection ~ 15550 5850
Wire Wire Line
	15550 5750 15550 6200
Connection ~ 14750 5850
Wire Wire Line
	14750 5750 14750 6050
Connection ~ 15500 4950
Wire Wire Line
	15250 4700 15500 4700
Connection ~ 14800 4700
Wire Wire Line
	15050 4700 14800 4700
Wire Wire Line
	14750 5850 14900 5850
Wire Wire Line
	14900 5750 14750 5750
Wire Wire Line
	15400 5850 15550 5850
Wire Wire Line
	15550 5750 15400 5750
Connection ~ 14800 4950
Wire Wire Line
	14800 4950 14900 4950
Connection ~ 14800 5050
Wire Wire Line
	14800 5050 14900 5050
Connection ~ 14800 5150
Wire Wire Line
	14800 5150 14900 5150
Connection ~ 14800 5250
Wire Wire Line
	14800 5250 14900 5250
Connection ~ 14800 5350
Wire Wire Line
	14800 5350 14900 5350
Wire Wire Line
	14800 5450 14900 5450
Wire Wire Line
	14800 4600 14800 5450
Wire Wire Line
	15400 5450 15600 5450
Connection ~ 15500 5450
Wire Wire Line
	15400 4950 15500 4950
Wire Wire Line
	15500 4700 15500 5450
Wire Wire Line
	15500 5350 15400 5350
Connection ~ 15500 5350
Wire Wire Line
	15500 5250 15400 5250
Connection ~ 15500 5250
Wire Wire Line
	15500 5150 15400 5150
Connection ~ 15500 5150
Wire Wire Line
	15500 5050 15400 5050
Connection ~ 15500 5050
Wire Wire Line
	13050 7750 12150 7750
Wire Wire Line
	13050 7050 13050 7750
Wire Wire Line
	13050 8350 13050 9000
Wire Wire Line
	13200 8200 13200 8500
Wire Wire Line
	13200 7900 12150 7900
Wire Wire Line
	13200 7550 13200 7900
Wire Wire Line
	12150 8350 13050 8350
Wire Wire Line
	12150 8200 13200 8200
Wire Wire Line
	13900 9000 13900 8950
Wire Wire Line
	13800 9000 13900 9000
Wire Wire Line
	13900 8500 13900 8450
Wire Wire Line
	13800 8500 13900 8500
Wire Wire Line
	13900 8050 13900 8000
Wire Wire Line
	13800 8050 13900 8050
Wire Wire Line
	13900 7550 13900 7500
Wire Wire Line
	13800 7550 13900 7550
Wire Wire Line
	13900 7050 13900 7000
Wire Wire Line
	13800 7050 13900 7050
Wire Wire Line
	4950 5900 6000 5900
Wire Wire Line
	6000 6000 4950 6000
Wire Wire Line
	4950 5200 6000 5200
Wire Wire Line
	13900 3350 14100 3350
Wire Wire Line
	14400 3350 14650 3350
Wire Wire Line
	14650 3350 14650 3450
Wire Wire Line
	14650 3450 13900 3450
Wire Wire Line
	7500 7100 7900 7100
Wire Wire Line
	7500 7200 7900 7200
Wire Wire Line
	7500 7500 7900 7500
Wire Wire Line
	7500 7600 7900 7600
Wire Wire Line
	7500 7700 7900 7700
Wire Wire Line
	9000 9300 9400 9300
Wire Wire Line
	9000 9600 9400 9600
Wire Bus Line
	8000 7200 8000 8650
Wire Bus Line
	8000 8650 8900 8650
Wire Bus Line
	8900 8650 8900 9800
Wire Wire Line
	7850 9350 7850 9300
Wire Wire Line
	7850 9300 8150 9300
Wire Wire Line
	8150 9250 8150 9350
Wire Wire Line
	8150 9550 8150 9650
Wire Wire Line
	7850 9550 7850 9600
Wire Wire Line
	7850 9600 8150 9600
Connection ~ 8150 9600
Connection ~ 8150 9300
Wire Wire Line
	9000 9200 9400 9200
Wire Wire Line
	9000 9800 9400 9800
Wire Wire Line
	9000 9900 9400 9900
Wire Wire Line
	7500 7400 7900 7400
Wire Wire Line
	9300 9500 9400 9500
Wire Wire Line
	9300 9500 9300 9450
Wire Wire Line
	9300 9450 8800 9450
Wire Wire Line
	9300 9700 9400 9700
Wire Wire Line
	9300 9700 9300 9650
Wire Wire Line
	9300 9650 8800 9650
Wire Wire Line
	5800 7650 6000 7650
$Comp
L +5V #PWR033
U 1 1
P 5800 1750
F 0 "#PWR033" H 5800 1600 50  0001 C CNN
F 1 "+5V" V 5800 2000 50  0000 C CNN
F 2 "" H 5800 1750 50  0000 C CNN
F 3 "" H 5800 1750 50  0000 C CNN
	1    5800 1750
	0    -1   -1   0   
$EndComp
Wire Wire Line
	12650 5150 10900 5150
Wire Wire Line
	10900 5300 12800 5300
Wire Wire Line
	14750 6050 12100 6050
Wire Wire Line
	15550 6200 12100 6200
Wire Wire Line
	14500 7350 15150 7350
Wire Wire Line
	14400 7450 15150 7450
$Comp
L CONN_02X07 P6
U 1 1
P 1800 5600
F 0 "P6" H 1800 6000 50  0000 C CNN
F 1 "MLEC_DAQ_CONN" H 1800 6100 50  0000 C CNN
F 2 "Connectors_Molex:Molex_Microfit3_Header_02x07_Angled_43045-140x" H 1800 4400 50  0001 C CNN
F 3 "" H 1800 4400 50  0000 C CNN
F 4 "0430451401" H 1800 5600 60  0001 C CNN "Mfg#"
	1    1800 5600
	-1   0    0    1   
$EndComp
Wire Wire Line
	950  5300 1550 5300
Text Label 1050 5300 0    61   ~ 0
BSTR_ISEN
Wire Wire Line
	750  5500 1550 5500
Text Label 1050 5500 0    61   ~ 0
LS_INJECT
Text Label 2600 5400 2    61   ~ 0
BSTR_VSEN
Text Label 2100 5300 0    61   ~ 0
ASTR_ISEN
Text Label 2100 5500 0    61   ~ 0
MAIN1_VSEN
Wire Wire Line
	850  5400 1550 5400
Text Label 1500 5400 2    61   ~ 0
ASTR_VSEN
$Comp
L GND #PWR034
U 1 1
P 1250 5600
F 0 "#PWR034" H 1250 5350 50  0001 C CNN
F 1 "GND" V 1250 5400 50  0000 C CNN
F 2 "" H 1250 5600 50  0000 C CNN
F 3 "" H 1250 5600 50  0000 C CNN
	1    1250 5600
	0    1    1    0   
$EndComp
Wire Wire Line
	1250 5600 1550 5600
$Comp
L GND #PWR035
U 1 1
P 2350 5600
F 0 "#PWR035" H 2350 5350 50  0001 C CNN
F 1 "GND" V 2350 5400 50  0000 C CNN
F 2 "" H 2350 5600 50  0000 C CNN
F 3 "" H 2350 5600 50  0000 C CNN
	1    2350 5600
	0    -1   -1   0   
$EndComp
Wire Wire Line
	2350 5600 2050 5600
$Comp
L GND #PWR036
U 1 1
P 2350 5700
F 0 "#PWR036" H 2350 5450 50  0001 C CNN
F 1 "GND" V 2350 5500 50  0000 C CNN
F 2 "" H 2350 5700 50  0000 C CNN
F 3 "" H 2350 5700 50  0000 C CNN
	1    2350 5700
	0    -1   -1   0   
$EndComp
Wire Wire Line
	2350 5700 2050 5700
$Comp
L GND #PWR037
U 1 1
P 1250 5700
F 0 "#PWR037" H 1250 5450 50  0001 C CNN
F 1 "GND" V 1250 5500 50  0000 C CNN
F 2 "" H 1250 5700 50  0000 C CNN
F 3 "" H 1250 5700 50  0000 C CNN
	1    1250 5700
	0    1    1    0   
$EndComp
Wire Wire Line
	1250 5700 1550 5700
$Comp
L +5V #PWR038
U 1 1
P 1200 5800
F 0 "#PWR038" H 1200 5650 50  0001 C CNN
F 1 "+5V" V 1200 6000 50  0000 C CNN
F 2 "" H 1200 5800 50  0000 C CNN
F 3 "" H 1200 5800 50  0000 C CNN
	1    1200 5800
	0    -1   -1   0   
$EndComp
Wire Wire Line
	1200 5800 1550 5800
$Comp
L +5V #PWR039
U 1 1
P 2400 5800
F 0 "#PWR039" H 2400 5650 50  0001 C CNN
F 1 "+5V" V 2400 6000 50  0000 C CNN
F 2 "" H 2400 5800 50  0000 C CNN
F 3 "" H 2400 5800 50  0000 C CNN
	1    2400 5800
	0    1    1    0   
$EndComp
Wire Wire Line
	2400 5800 2050 5800
$Comp
L +5V #PWR040
U 1 1
P 1200 5900
F 0 "#PWR040" H 1200 5750 50  0001 C CNN
F 1 "+5V" V 1200 6100 50  0000 C CNN
F 2 "" H 1200 5900 50  0000 C CNN
F 3 "" H 1200 5900 50  0000 C CNN
	1    1200 5900
	0    -1   -1   0   
$EndComp
Wire Wire Line
	1200 5900 1550 5900
Text Label 2100 5900 0    61   ~ 0
HS_INJECT
Wire Wire Line
	12100 6450 14500 6450
Wire Wire Line
	12100 6600 14400 6600
Wire Wire Line
	950  5200 950  5300
Wire Wire Line
	850  5100 850  5400
Wire Wire Line
	750  5500 750  5000
Wire Wire Line
	750  5000 2800 5000
Wire Wire Line
	2800 5100 850  5100
Wire Wire Line
	950  5200 2800 5200
Wire Wire Line
	2800 5300 2050 5300
Wire Wire Line
	2050 5400 2800 5400
Wire Wire Line
	2800 5500 2050 5500
Wire Wire Line
	2800 5900 2050 5900
Entry Wire Line
	4850 3400 4950 3300
Text Label 3935 3800 0    60   ~ 0
UOTGID_U
$Comp
L GND #PWR041
U 1 1
P 11350 9900
F 0 "#PWR041" H 11350 9650 50  0001 C CNN
F 1 "GND" V 11350 9700 50  0000 C CNN
F 2 "" H 11350 9900 50  0000 C CNN
F 3 "" H 11350 9900 50  0000 C CNN
	1    11350 9900
	1    0    0    -1  
$EndComp
Wire Wire Line
	11350 9650 11350 9900
Wire Wire Line
	11350 9650 11200 9650
Text Notes 13350 2950 0    100  ~ 0
Precharge Resistor
Text Notes 13350 3100 0    61   ~ 0
Mounted with 7106DG heatsink
$Comp
L CONN_02X02 P1
U 1 1
P 1400 1800
F 0 "P1" H 1400 1950 50  0000 C CNN
F 1 "12V_CONN" H 1400 1650 50  0000 C CNN
F 2 "FritzLib:MiniFit_Angled-4" H 1400 600 50  0001 C CNN
F 3 "" H 1400 600 50  0000 C CNN
	1    1400 1800
	1    0    0    -1  
$EndComp
Wire Wire Line
	1150 1750 1050 1750
Wire Wire Line
	1050 1750 1050 1550
Wire Wire Line
	1050 1550 1750 1550
Wire Wire Line
	1750 1550 1750 1750
Connection ~ 1750 1750
Wire Wire Line
	1150 1850 1050 1850
Wire Wire Line
	1050 1850 1050 2050
Wire Wire Line
	1050 2050 1750 2050
Connection ~ 1750 2050
$Comp
L R_HS R1
U 1 1
P 14250 3350
F 0 "R1" V 14330 3350 50  0000 C CNN
F 1 "100" V 14250 3350 50  0000 C CNN
F 2 "FritzLib:D2PAK-2Lead-7106DG_Heatsink" V 14180 3350 50  0001 C CNN
F 3 "" H 14250 3350 50  0000 C CNN
	1    14250 3350
	0    1    1    0   
$EndComp
Wire Wire Line
	14250 3190 14720 3190
Text Label 14360 3190 0    47   ~ 0
Heatsink
Wire Wire Line
	14250 3190 14250 3210
$Sheet
S 6000 3950 1500 3900
U 57120C46
F0 "MCU" 100
F1 "MCU.sch" 100
F2 "SPI0_MOSI" O R 7500 4100 60 
F3 "SPI0_MISO" I R 7500 4200 60 
F4 "SPI0_SCK" O R 7500 4300 60 
F5 "~OLED_CS" O R 7500 4400 60 
F6 "~OLED_RST" O R 7500 4500 60 
F7 "~NRST" I L 6000 7650 60 
F8 "ADC_0" I L 6000 5400 60 
F9 "ADC_1" I L 6000 5500 60 
F10 "ADC_2" I L 6000 5600 60 
F11 "ADC_3" I L 6000 5700 60 
F12 "UART0_RX" I R 7500 5500 60 
F13 "UART0_TX" O R 7500 5400 60 
F14 "CAN1_TX" B R 7500 6000 60 
F15 "CAN1_RX" B R 7500 6100 60 
F16 "CAN0_TX" B R 7500 5700 60 
F17 "CAN0_RX" B R 7500 5800 60 
F18 "ADC_8" I L 6000 5800 61 
F19 "PB0" B R 7500 4700 61 
F20 "PB1" B R 7500 4800 61 
F21 "PB2" B R 7500 4900 61 
F22 "PB3" B R 7500 5000 61 
F23 "PB4" B R 7500 5100 61 
F24 "PB5" B R 7500 5200 61 
F25 "PB6" B R 7500 6350 61 
F26 "PB7" B R 7500 6450 61 
F27 "PB8" B R 7500 6550 61 
F28 "MCDA1" B R 7500 7500 61 
F29 "MCDA2" B R 7500 7600 61 
F30 "MCDA3" B R 7500 7700 61 
F31 "PB16" B L 6000 5200 61 
F32 "MCCK" O R 7500 7100 61 
F33 "MCCDA" O R 7500 7200 61 
F34 "MCDA0" B R 7500 7400 61 
F35 "ADC_9" I L 6000 5900 61 
F36 "PB9" B R 7500 6650 61 
F37 "PB10" B R 7500 6750 61 
F38 "ADC_10" I L 6000 6000 61 
F39 "UOTGID" U L 6000 4100 59 
F40 "USBD+" B L 6000 4200 59 
F41 "VBUS" U L 6000 4400 59 
F42 "USBD-" B L 6000 4300 59 
F43 "TCK" B L 6000 6550 59 
F44 "TDI" I L 6000 6650 59 
F45 "TDO" O L 6000 6750 59 
F46 "TMS" B L 6000 6850 59 
$EndSheet
Entry Wire Line
	5525 4000 5625 4100
Entry Wire Line
	5525 4100 5625 4200
Entry Wire Line
	5525 4200 5625 4300
Entry Wire Line
	5525 4300 5625 4400
Wire Wire Line
	6000 4100 5625 4100
Wire Wire Line
	5625 4200 6000 4200
Wire Wire Line
	6000 4300 5625 4300
Wire Wire Line
	5625 4400 6000 4400
Wire Bus Line
	5525 3825 5525 4300
Wire Bus Line
	5100 3300 5100 3825
Wire Bus Line
	5100 3825 5525 3825
Text Label 5650 4100 0    59   ~ 0
UOTGID
Text Label 5650 4200 0    59   ~ 0
USBD+
Text Label 5650 4300 0    59   ~ 0
USBD-
Text Label 5650 4400 0    59   ~ 0
VBUS
Wire Wire Line
	14800 7250 14800 7700
NoConn ~ 15150 6950
NoConn ~ 15150 7650
Wire Wire Line
	5300 6850 5300 6550
Wire Wire Line
	5300 6550 6000 6550
Wire Wire Line
	6000 6650 5400 6650
Wire Wire Line
	5400 6650 5400 6950
Wire Wire Line
	5500 7050 5500 6750
Wire Wire Line
	5500 6750 6000 6750
Wire Wire Line
	6000 6850 5600 6850
Wire Wire Line
	5600 6850 5600 7250
$Comp
L microSD_Card J3
U 1 1
P 10300 9550
F 0 "J3" H 9650 10100 50  0000 C CNN
F 1 "microSD_Card" H 10900 9000 50  0000 C CNN
F 2 "FritzLib:microsd_socket" H 10500 9900 50  0001 C CNN
F 3 "" H 10300 9550 50  0000 C CNN
	1    10300 9550
	1    0    0    -1  
$EndComp
Wire Wire Line
	9400 9400 9000 9400
Text Label 9000 9300 0    61   ~ 0
MCDA3
$Comp
L R R2
U 1 1
P 4600 3800
F 0 "R2" V 4680 3800 50  0000 C CNN
F 1 "0R" V 4600 3800 50  0000 C CNN
F 2 "FritzLib:R_0603_OUTLINE" V 4530 3800 50  0001 C CNN
F 3 "" H 4600 3800 50  0000 C CNN
	1    4600 3800
	0    1    1    0   
$EndComp
Wire Wire Line
	3800 3800 4450 3800
NoConn ~ 13300 6950
NoConn ~ 13800 6950
NoConn ~ 13800 7450
NoConn ~ 13300 7450
NoConn ~ 13300 7950
NoConn ~ 13800 7950
NoConn ~ 13800 8400
NoConn ~ 13300 8400
NoConn ~ 13300 8900
NoConn ~ 13800 8900
Wire Wire Line
	4850 3400 4850 3800
Wire Wire Line
	4850 3800 4750 3800
Text Label 4850 3800 1    59   ~ 0
UOTGID
Entry Wire Line
	8900 9100 9000 9200
Entry Wire Line
	8900 9300 9000 9400
$EndSCHEMATC
